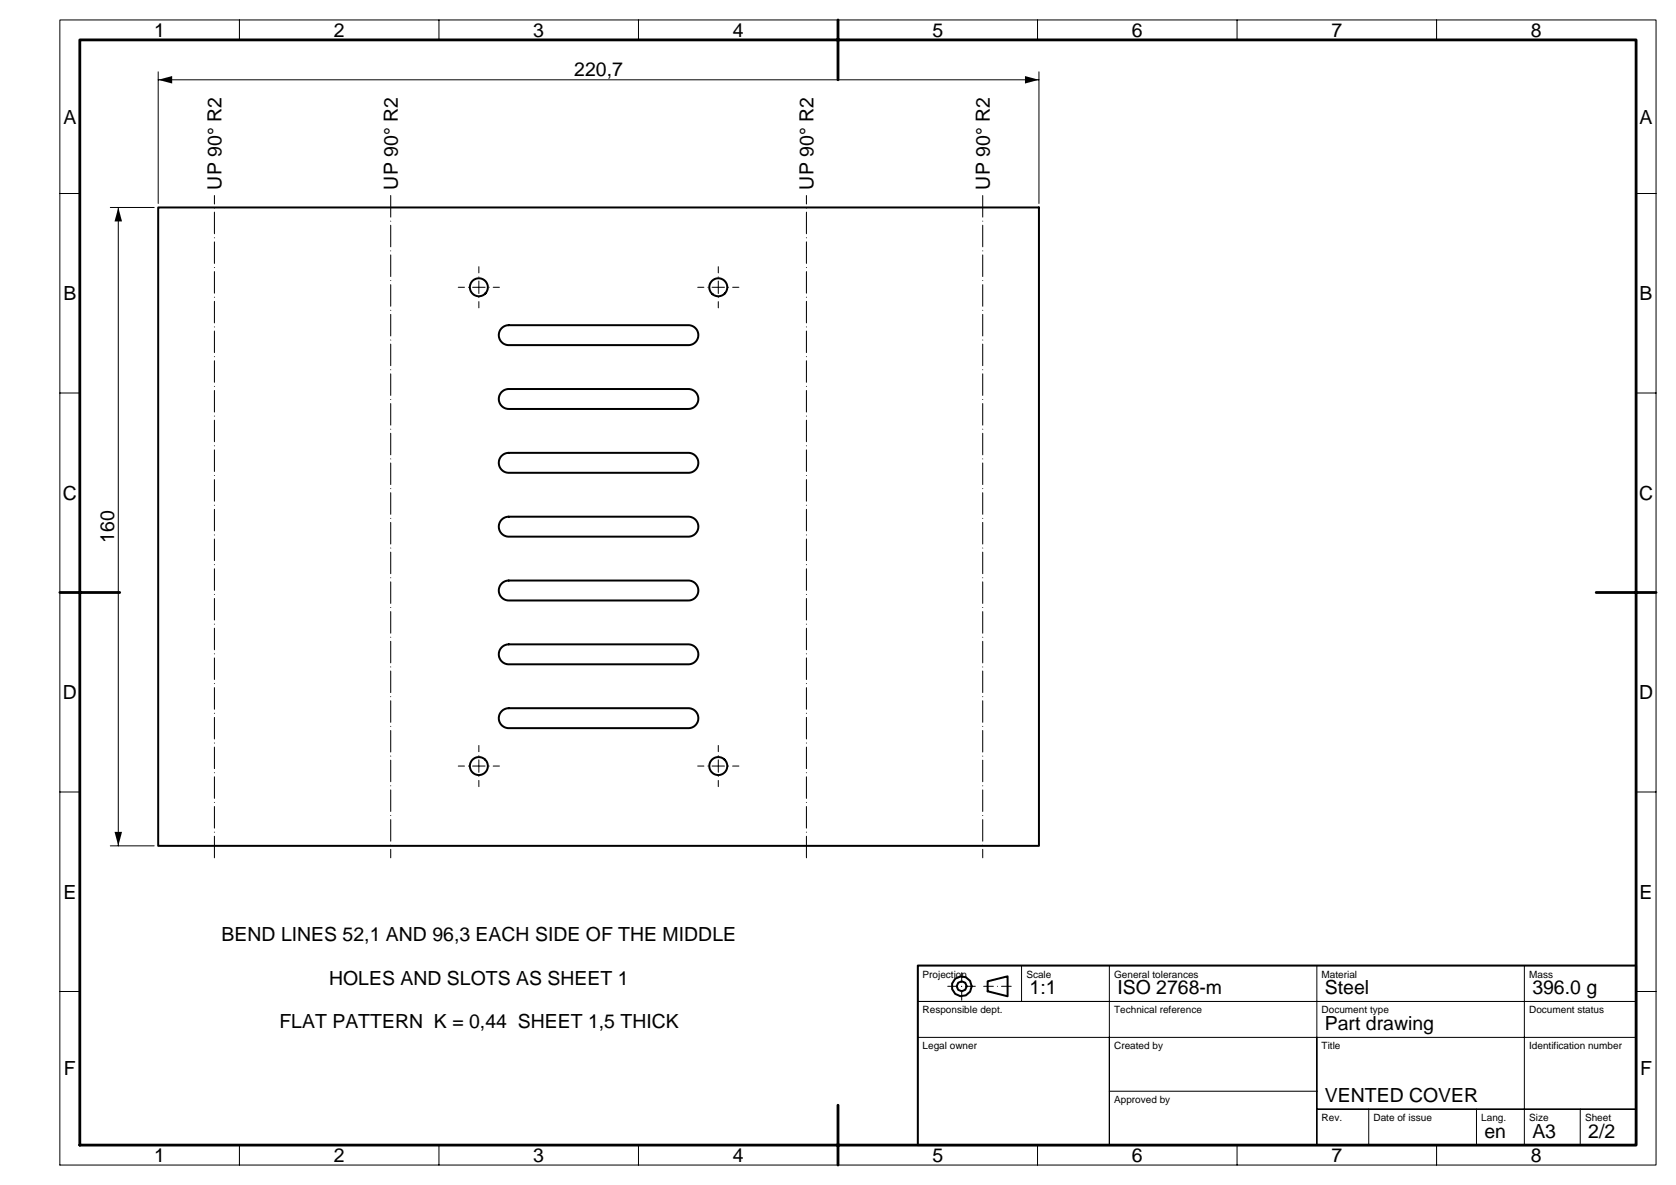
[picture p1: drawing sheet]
<svg xmlns="http://www.w3.org/2000/svg" width="420mm" height="297mm" viewBox="0 0 420 297" stroke-linecap="round" stroke-linejoin="round" font-family="sans-serif">
<path d="M39.6 20l3.5-.9v1.8zM256.9 19.1l3.5 .9-3.5 .9zM29.6 52l1 3.5h-1.9zM28.7 208.5h1.9l-1 3.5z" fill="#000"/>
<g fill="none" stroke="#000" stroke-width=".25">
<path d="M15 5h400v287h-400zM39.6 18v33M60 5v5M110 5v5M160 5v5M210 5v5M260 5v5M260.4 18v33M310 5v5M360 5v5M39.6 20h220.8M15 48.5h5"/>
<path d="M27.6 52h11M29.6 52v160M410 48.5h5M15 98.5h5M410 98.5h5M15 148.5h5M410 148.5h5M15 198.5h5M410 198.5h5M27.6 212h11M15 248.5h5M256 242v9"/>
<path d="M278 242v9M330 242v45v-27M382 242v45M410 251v-9h-180v45h180v-36h-180h48v36v-27h132M410 248.5h5M230 260h48M278 273.5h52M330 278h80zM343 278v9M370 278v9M396 278v9M60 287v5"/>
<path d="M110 287v5M160 287v5M210 287v5M260 287v5M310 287v5M360 287v5"/>
</g>
<path d="M237.5 247.2h7M241 250.7v-7M246.5 247.2h7" fill="none" stroke="#000" stroke-width=".25" stroke-dasharray="2.4 1 0 1"/>
<g fill="none" stroke="#000" stroke-width=".25" stroke-dasharray="1.6 1 0 1">
<path d="M120 72h-5.2M120 72v-5.2M120 72v5.3M120 72h5.2M180 72h-5.3M180 72v-5.2M180 72v5.3M180 72h5.2M120 192h-5.2M120 192v-5.3M120 192v5.3M120 192h5.2"/>
<path d="M180 192h-5.3M180 192v-5.3M180 192v5.3M180 192h5.2"/>
</g>
<path d="M97.9 49v166M246.3 49v166M53.7 215v-166M202.1 215v-166" fill="none" stroke="#000" stroke-width=".25" stroke-dasharray="5.4 1 0 1"/>
<g fill="none" stroke="#000" stroke-width=".5">
<path d="M39.6 52h220.8v160h-220.8zM121.8 73.4l-.1 .1M178.5 73.7l.1 .1M125.7 82.2l.8-.5 .9-.2h45.2l.9 .2 .8 .6 .5 .8 .2 1-.2 .9-.5 .8-.8 .5-.8 .2h-45.3l-1.4-.5-.8-1.1-.1-1.4zM125.7 98.2l.9-.5 .9-.2h45.1l.9 .2 .8 .6 .5 .8 .2 1-.2 .9-.5 .8-.8 .5-.8 .2h-45.3l-1.4-.5-.8-1.1-.1-1.4zM125.7 114.2l.8-.5 .9-.2h45.2l.9 .2 .8 .6 .5 .8 .2 1-.2 .9-.5 .8-.8 .5-.8 .2h-45.3l-1.3-.4-.9-1.1-.1-1.5zM125.7 130.2l.8-.5 .9-.2h45.2l.9 .2 .8 .6 .5 .8 .2 1-.2 .9-.5 .8-.8 .5-.8 .2h-45.3l-1.4-.5-.8-1.1-.1-1.4zM125.7 146.2l.9-.5 .9-.2h45.1l.9 .2 .8 .6 .5 .8 .2 1-.2 .9-.5 .8-.8 .5-.8 .2h-45.3l-1.4-.5-.8-1.1-.1-1.4zM125.7 162.2l.8-.5 .9-.2h45.2l.9 .2 .8 .6 .5 .8 .2 1-.2 .9-.5 .8-.8 .5-.8 .2h-45.3l-1.3-.4-.9-1.1-.1-1.5zM125.7 178.2l.8-.5 .9-.2h45.2l.9 .2 .8 .6 .5 .8 .2 1-.2 .9-.5 .8-.8 .5-.8 .2h-45.3l-1.4-.5-.8-1.1-.1-1.4zM230 242h180v45h-180zM247.5 245.9l5-1.2v5l-5-1.2z"/>
<circle cx="120" cy="72" r="2.25"/>
<circle cx="180" cy="72" r="2.25"/>
<circle cx="120" cy="192" r="2.25"/>
<circle cx="180" cy="192" r="2.25"/>
<circle cx="241" cy="247.2" r="2.5"/>
<circle cx="241" cy="247.2" r="1.25"/>
</g>
<path d="M20 10h390v277h-390zM210 5v15M15 148.5h15M400 148.5h15M210 277v15" fill="none" stroke="#000" stroke-width=".7"/>
<g font-size="4.9">
<text x="38.6" y="9.3">1</text>
<text x="83.6" y="9.3">2</text>
<text x="133.6" y="9.3">3</text>
<text x="183.6" y="9.3">4</text>
<text x="233.6" y="9.3">5</text>
<text x="283.6" y="9.3">6</text>
<text x="333.6" y="9.3">7</text>
<text x="383.6" y="9.3">8</text>
<text x="143.9" y="19">220,7</text>
<text x="15.9" y="31">A</text>
<text x="410.9" y="31">A</text>
<text x="55.5" y="47.5" transform="rotate(-90 55.5 47.5)">UP 90° R2</text>
<text x="99.7" y="47.5" transform="rotate(-90 99.7 47.5)">UP 90° R2</text>
<text x="203.8" y="47.5" transform="rotate(-90 203.8 47.5)">UP 90° R2</text>
<text x="248" y="47.5" transform="rotate(-90 248 47.5)">UP 90° R2</text>
<text x="15.9" y="75.2">B</text>
<text x="410.9" y="75.2">B</text>
<text x="15.7" y="125.3">C</text>
<text x="410.7" y="125.3">C</text>
<text x="28.6" y="136.1" transform="rotate(-90 28.6 136.1)">160</text>
<text x="15.7" y="175.3">D</text>
<text x="410.7" y="175.3">D</text>
<text x="15.9" y="225.3">E</text>
<text x="410.9" y="225.3">E</text>
<text x="55.5" y="235.8">BEND LINES 52,1 AND 96,3 EACH SIDE OF THE MIDDLE</text>
<text x="82.5" y="246.8">HOLES AND SLOTS AS SHEET 1</text>
<text x="258" y="249.2">1:1</text>
<text x="280" y="249.2">ISO 2768-m</text>
<text x="332" y="249.2">Steel</text>
<text x="384" y="249.2">396.0 g</text>
<text x="70" y="257.8">FLAT PATTERN K = 0,44 SHEET 1,5 THICK</text>
<text x="332" y="258.2">Part drawing</text>
<text x="16" y="269.5">F</text>
<text x="411" y="269.5">F</text>
<text x="332" y="276.2">VENTED COVER</text>
<text x="372" y="285.2">en</text>
<text x="384" y="285.2">A3</text>
<text x="398" y="285.2">2/2</text>
<text x="38.6" y="291.3">1</text>
<text x="83.6" y="291.3">2</text>
<text x="133.6" y="291.3">3</text>
<text x="183.6" y="291.3">4</text>
<text x="233.6" y="291.3">5</text>
<text x="283.6" y="291.3">6</text>
<text x="333.6" y="291.3">7</text>
<text x="383.6" y="291.3">8</text>
</g>
<g font-size="2.5">
<text x="231.2" y="245">Projection</text>
<text x="257.2" y="245">Scale</text>
<text x="279.2" y="245">General tolerances</text>
<text x="331.2" y="245">Material</text>
<text x="383.2" y="245">Mass</text>
<text x="231.2" y="254">Responsible dept.</text>
<text x="279.2" y="254">Technical reference</text>
<text x="331.2" y="254">Document type</text>
<text x="383.2" y="254">Document status</text>
<text x="231.2" y="263">Legal owner</text>
<text x="279.2" y="263">Created by</text>
<text x="331.2" y="263">Title</text>
<text x="383.2" y="263">Identification number</text>
<text x="279.2" y="276.5">Approved by</text>
<text x="331.2" y="281">Rev.</text>
<text x="344.2" y="281">Date of issue</text>
<text x="371.2" y="281">Lang.</text>
<text x="383.2" y="281">Size</text>
<text x="397.2" y="281">Sheet</text>
</g>
</svg>
